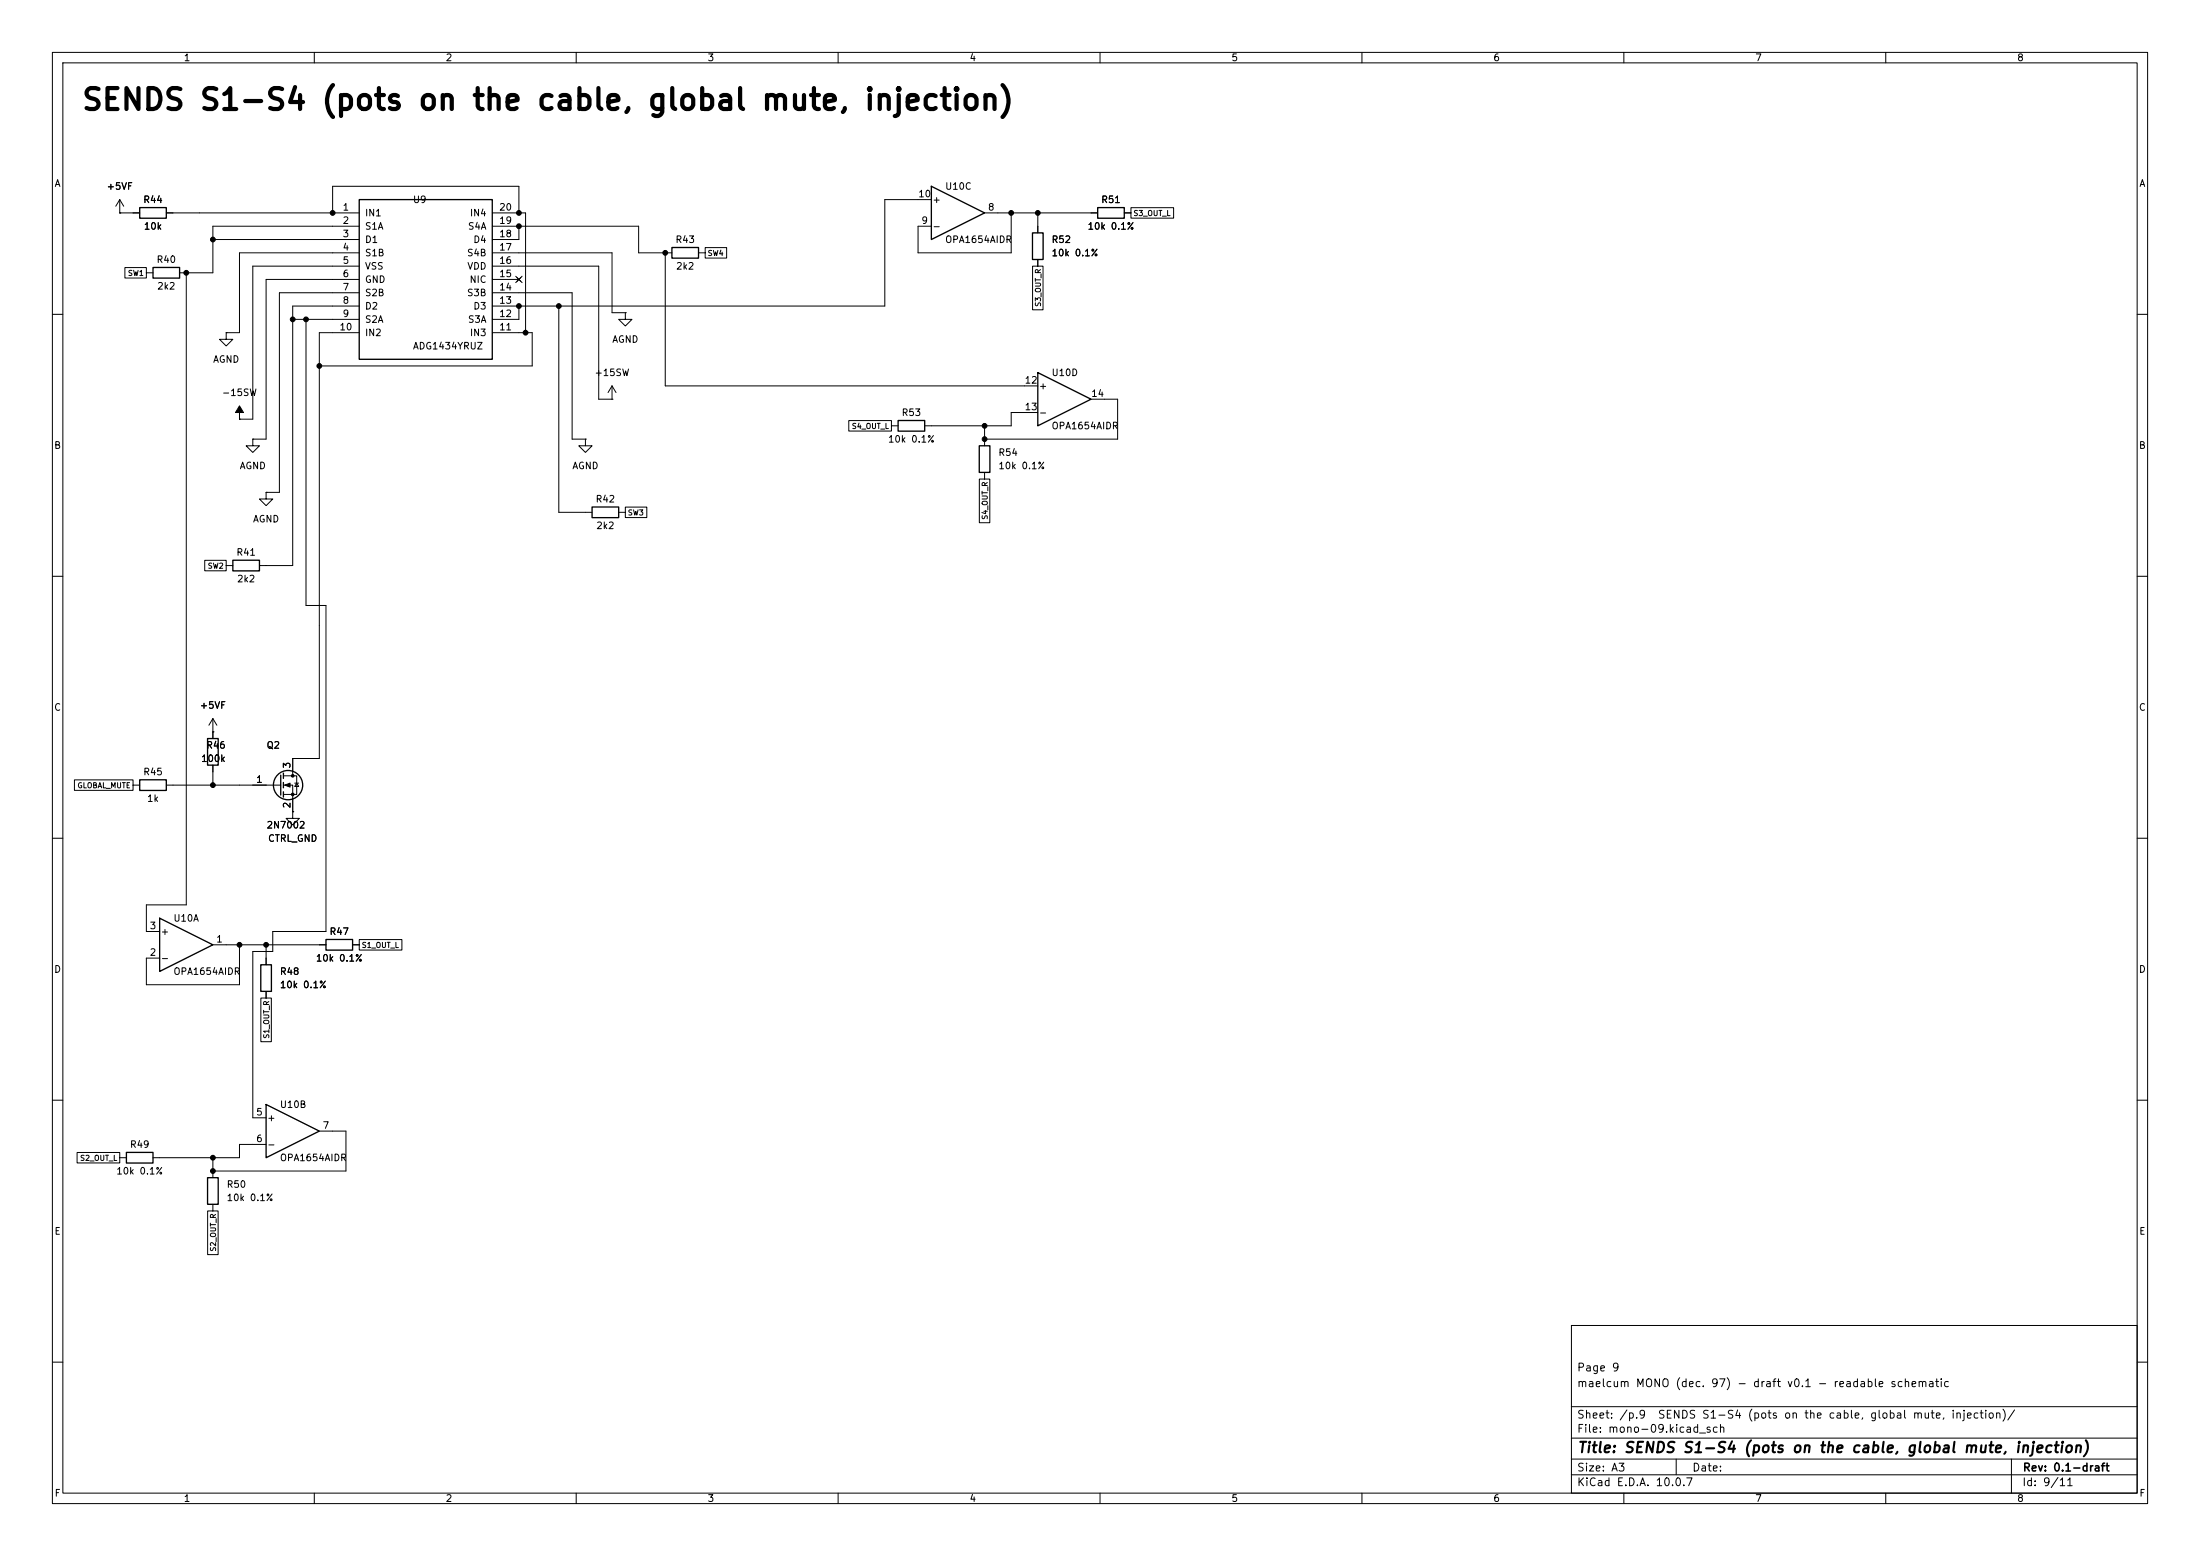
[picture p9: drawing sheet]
<svg xmlns="http://www.w3.org/2000/svg" width="420mm" height="297mm" viewBox="0 0 420 297" stroke-linecap="round" stroke-linejoin="round" font-family="sans-serif">
<g fill="none" stroke="#000" stroke-width=".19">
<path d="M10 10h400v277h-400zM12 12h396v273h-396zM60 10v2M110 10v2M160 10v2M210 10v2M260 10v2M310 10v2M360 10v2M22.9 38.1l-.8 1.3M22.9 38.1l.7 1.3M22.9 38.1v2.5"/>
<path d="M177.8 38.1h-8.9v20.3h-74.9M215.9 39.6h8.1v2h-8.1zM22.9 40.6h.1M22.9 40.6h3.8M23.8 51.1h4.1v2h-4.1zM27.9 52.1h1.3M31.7 40.6h36.9M35.6 52.1v120.6h-7.7v5.1h2.6M40.6 45.7h28M63.5 40.6v-5h35.6v5M68.6 48.3h-22.9v15.2h-2.5M68.6 43.2h-28v8.9h-6.3"/>
<path d="M68.6 50.8h-20.3v29.2h-2.6M68.6 53.3h-17.8v30.5h-2.5M68.6 55.9h-15.3v38.1h-2.5M68.6 58.4h-12.7v49.6h-6.4M94 48.3h22.8v11.4h2.6M94 43.2h27.9v5.1h6.4M94 40.6h6.3v22.9M94 50.8h20.3v25.4h2.5M94 53.3h5.1M94 55.9h15.2v27.9h2.6M98.5 52.7l1.2 1.2M99.1 43.2v2.5h-5.1"/>
<path d="M99.1 58.4v2.6h-5.1M99.7 52.7l-1.2 1.2M106.7 58.4v39.4h6.3M119.4 59.7v1.3h1.2l-1.2 1.2-1.3-1.2h1.3M119.4 59.7h.1M127 48.3v25.4h71.1M133.3 48.3h1.3M134.6 47.3h4.1v2h-4.1zM188 40.6h21.5M193 40.6v7.7h-17.7v-5.1h2.5M197.1 50.8h2v8.3h-2zM198.1 40.6v3.9"/>
<path d="M198.1 49.5v1.3M214.6 40.6h1.3M10 60h2M43.2 63.5v1.3h1.2l-1.2 1.2-1.3-1.2h1.3M43.2 63.5h.1M55.9 61h12.7M58.4 61v54.6h3.8v62.2h-10.1v3.8h-3.8v31.8h2.5M68.6 63.5h-7.6v81.3h-5.1v3.3M94 63.5h7.6v6.4h-40.6M116.8 76.2h.1M116.8 73.7l-.7 1.2M116.8 73.7l.8 1.2"/>
<path d="M116.8 73.7v2.5M198.1 78.7h-5.1v2.6h-16.5M208.3 76.2h5.1v7.6h-25.4M408 60h2M45.7 80h.1M48.3 83.8v1.3h1.2l-1.2 1.3-1.3-1.3h1.3M48.3 83.8h.1M50.8 94v1.3h1.3l-1.3 1.2-1.3-1.2h1.3M50.8 94h.1M111.8 83.8v1.3h1.2l-1.2 1.3-1.3-1.3h1.3M111.8 83.8h.1M118.1 97.8h1.3"/>
<path d="M119.4 96.8h4.1v2h-4.1zM162 80.3h8.2v2h-8.2zM170.2 81.3h1.2M187 91.4h2v8.4h-2zM188 81.3v3.8M188 90.2v1.2M10 110h2M39.1 106.9h4.1v2.1h-4.1zM43.2 108h1.2M408 110h2M40.6 139.7h.1M40.6 137.2v3.8"/>
<path d="M40.6 137.2l-.7 1.2M40.6 137.2l.8 1.2M10 160h2M14.2 148.9h11.2v2h-11.2zM25.4 149.9h1.3M31.7 149.9h21.9M40.6 146.1v3.8M54.1 148.1h2.5v3.5h-2.5M54.1 149.9h1.8v5M55.9 154.9v1.3h1.2l-1.2 1.3-1.3-1.3h1.3M55.9 154.9h.1M56.3 149.5h.7"/>
<path d="M56.6 149.5l.4 .6h-.7zM408 160h2M68.6 179.3h8.1v2h-8.1zM40.6 180.3h21.6M45.7 180.3v7.7h-17.8v-5.1h2.6M49.8 190.5h2v8.3h-2zM50.8 180.3v3.9M50.8 189.2v1.3M67.3 180.3h1.3M10 210h2M14.7 220h8.2v2h-8.2zM50.8 218.4h-5.1v2.6h-16.5"/>
<path d="M61 215.9h5v7.6h-25.4M408 210h2M22.9 221h1.2M39.6 231.1h2v8.4h-2zM40.6 221v3.8M40.6 229.9v1.2M300 253h108v32h-108zM10 260h2M300 278.5h108M300 274.5h108M300 268.5h108M320 278.5v3"/>
<path d="M384 278.5v6.5M408 260h2M60 285v2M110 285v2M160 285v2M210 285v2M260 285v2M300 281.5h108M310 285v2M360 285v2"/>
</g>
<g fill="none" stroke="#000" stroke-width=".25">
<path d="M26.7 39.6h5v2.1h-5zM68.6 38.1h25.4v30.5h-25.4zM177.8 35.6l10.2 5-10.2 5.1zM209.5 39.6h5.1v2.1h-5.1zM29.2 51.1h5.1v2h-5.1zM128.3 47.2h5v2.1h-5zM197.1 44.5h2v5h-2zM198.1 71.1l10.2 5.1-10.2 5.1zM113 96.8h5.1v2h-5.1zM171.4 80.3h5.1v2h-5.1zM186.9 85.1h2.1v5.1h-2.1zM44.4 106.9h5.1v2.1h-5.1z"/>
<path d="M26.7 148.8h5v2.1h-5zM39.6 141h2.1v5.1h-2.1zM53.6 148v3.8M54.1 147.6v1M54.1 149.4v1M54.1 151.1v1M30.5 175.3l10.1 5-10.1 5.1zM62.2 179.3h5.1v2.1h-5.1zM49.8 184.2h2v5h-2zM24.1 220h5.1v2h-5.1zM50.8 210.8l10.2 5.1-10.2 5.1zM39.6 224.8h2.1v5.1h-2.1z"/>
<circle cx="55" cy="149.9" r="2.79"/>
</g>
<g fill="#000" stroke="#000" stroke-width=".19">
<path d="M45.7 77.5l.8 1.2h-.8v1.3v-1.3h-.7zM54.4 149.9l1-.4v.7z"/>
<circle cx="35.6" cy="52.1" r=".46"/>
<circle cx="40.6" cy="45.7" r=".46"/>
<circle cx="63.5" cy="40.6" r=".46"/>
<circle cx="99.1" cy="40.6" r=".46"/>
<circle cx="99.1" cy="43.2" r=".46"/>
<circle cx="99.1" cy="58.4" r=".46"/>
<circle cx="106.7" cy="58.4" r=".46"/>
<circle cx="127" cy="48.3" r=".46"/>
<circle cx="193" cy="40.6" r=".46"/>
<circle cx="198.1" cy="40.6" r=".46"/>
<circle cx="55.9" cy="61" r=".46"/>
<circle cx="58.4" cy="61" r=".46"/>
<circle cx="61" cy="69.9" r=".46"/>
<circle cx="100.3" cy="63.5" r=".46"/>
<circle cx="188" cy="83.8" r=".46"/>
<circle cx="188" cy="81.3" r=".46"/>
<circle cx="40.6" cy="149.9" r=".46"/>
<circle cx="55.9" cy="151.6" r=".25"/>
<circle cx="55.9" cy="148.1" r=".25"/>
<circle cx="45.7" cy="180.3" r=".46"/>
<circle cx="50.8" cy="180.3" r=".46"/>
<circle cx="40.6" cy="223.5" r=".46"/>
<circle cx="40.6" cy="221" r=".46"/>
</g>
<text font-size="4" x="15.4" y="22">SENDS S1-S4 (pots on the cable, global mute, injection)</text>
<text font-size="2" x="301" y="277.8">Title: SENDS S1-S4 (pots on the cable, global mute, injection)</text>
<g font-size="1.5">
<text x="300.9" y="262.1">Page 9</text>
<text x="300.9" y="265.1">maelcum MONO (dec. 97) - draft v0.1 - readable schematic</text>
<text x="300.9" y="273.8">File: mono-09.kicad_sch</text>
<text x="300.9" y="271.1">Sheet: /p.9</text>
<text x="316.4" y="271.1">SENDS S1-S4 (pots on the cable, global mute, injection)/</text>
<text x="300.9" y="281.2">Size: A3</text>
<text x="322.9" y="281.2">Date:</text>
<text x="386" y="281.2">Rev: 0.1-draft</text>
<text x="300.9" y="284">KiCad E.D.A. 10.0.7</text>
<text x="385.9" y="284">Id: 9/11</text>
</g>
<g font-size="1.3">
<text x="35" y="12">1</text>
<text x="85" y="12">2</text>
<text x="135" y="12">3</text>
<text x="185" y="12">4</text>
<text x="235" y="12">5</text>
<text x="285" y="12">6</text>
<text x="335" y="12">7</text>
<text x="385" y="12">8</text>
<text x="10.3" y="36">A</text>
<text x="408.3" y="36">A</text>
<text x="20.3" y="36.5">+5VF</text>
<text x="27.2" y="39.1">R44</text>
<text x="65.3" y="40.5">1</text>
<text x="69.6" y="41.6">IN1</text>
<text x="78.7" y="39.1">U9</text>
<text x="89.6" y="41.6">IN4</text>
<text x="95.2" y="40.5">20</text>
<text x="175.2" y="38">10</text>
<text x="177.9" y="39.1">+</text>
<text x="180.3" y="36.5">U10C</text>
<text x="188.5" y="40.5">8</text>
<text x="210.1" y="39.1">R51</text>
<text x="27.4" y="44.1">10k</text>
<text x="65.3" y="43">2</text>
<text x="65.3" y="45.6">3</text>
<text x="69.6" y="44.1">S1A</text>
<text x="69.6" y="46.7">D1</text>
<text x="89.2" y="44.1">S4A</text>
<text x="90.3" y="46.7">D4</text>
<text x="95.2" y="45.6">18</text>
<text x="95.2" y="43">19</text>
<text x="128.8" y="46.7">R43</text>
<text x="175.8" y="43">9</text>
<text x="177.9" y="44.1">-</text>
<text x="180.3" y="46.7">OPA1654AIDR</text>
<text x="200.6" y="46.7">R52</text>
<text x="207.5" y="44.1">10k 0.1%</text>
<text x="29.8" y="50.5">R40</text>
<text x="65.3" y="48.1">4</text>
<text x="65.3" y="50.7">5</text>
<text x="65.3" y="53.2">6</text>
<text x="69.6" y="49.2">S1B</text>
<text x="69.6" y="51.8">VSS</text>
<text x="89" y="49.2">S4B</text>
<text x="89.1" y="51.8">VDD</text>
<text x="95.2" y="53.2">15</text>
<text x="95.2" y="50.7">16</text>
<text x="95.2" y="48.1">17</text>
<text x="129" y="51.8">2k2</text>
<text x="200.6" y="49.2">10k 0.1%</text>
<text x="29.9" y="55.6">2k2</text>
<text x="65.3" y="55.7">7</text>
<text x="65.3" y="58.3">8</text>
<text x="69.6" y="54.3">GND</text>
<text x="69.6" y="56.8">S2B</text>
<text x="69.6" y="59.4">D2</text>
<text x="89" y="56.8">S3B</text>
<text x="89.5" y="54.3">NIC</text>
<text x="90.3" y="59.4">D3</text>
<text x="95.2" y="58.3">13</text>
<text x="95.2" y="55.7">14</text>
<text x="64.7" y="63.4">10</text>
<text x="65.3" y="60.8">9</text>
<text x="69.6" y="61.9">S2A</text>
<text x="69.6" y="64.5">IN2</text>
<text x="89.2" y="61.9">S3A</text>
<text x="89.6" y="64.5">IN3</text>
<text x="95.2" y="63.4">11</text>
<text x="95.2" y="60.8">12</text>
<text x="116.8" y="65.7">AGND</text>
<text x="40.6" y="69.5">AGND</text>
<text x="78.7" y="67">ADG1434YRUZ</text>
<text x="42.3" y="75.9">-15SW</text>
<text x="113.4" y="72.1">+15SW</text>
<text x="195.5" y="73.5">12</text>
<text x="198.2" y="74.6">+</text>
<text x="200.6" y="72.1">U10D</text>
<text x="208.2" y="76.1">14</text>
<text x="172" y="79.7">R53</text>
<text x="195.5" y="78.6">13</text>
<text x="198.2" y="79.7">-</text>
<text x="200.6" y="82.2">OPA1654AIDR</text>
<text x="10.2" y="86">B</text>
<text x="45.7" y="89.9">AGND</text>
<text x="109.2" y="89.9">AGND</text>
<text x="169.4" y="84.8">10k 0.1%</text>
<text x="190.5" y="87.3">R54</text>
<text x="190.5" y="89.9">10k 0.1%</text>
<text x="408.2" y="86">B</text>
<text x="48.2" y="100">AGND</text>
<text x="113.6" y="96.2">R42</text>
<text x="113.7" y="101.3">2k2</text>
<text x="45" y="106.4">R41</text>
<text x="45.1" y="111.5">2k2</text>
<text x="10.2" y="136">C</text>
<text x="38" y="135.6">+5VF</text>
<text x="408.2" y="136">C</text>
<text x="39.3" y="143.2">R46</text>
<text x="50.8" y="143.2">Q2</text>
<text x="27.2" y="148.3">R45</text>
<text x="38.3" y="145.7">100k</text>
<text x="48.8" y="149.7">1</text>
<text x="55.7" y="146.8" transform="rotate(-90 55.7 146.8)">3</text>
<text x="28" y="153.4">1k</text>
<text x="55.7" y="154.4" transform="rotate(-90 55.7 154.4)">2</text>
<text x="50.8" y="158.4">2N7002</text>
<text x="51.1" y="161">CTRL_GND</text>
<text x="28.5" y="177.7">3</text>
<text x="30.6" y="178.8">+</text>
<text x="33" y="176.2">U10A</text>
<text x="62.8" y="178.8">R47</text>
<text x="10.2" y="186">D</text>
<text x="28.5" y="182.7">2</text>
<text x="30.6" y="183.8">-</text>
<text x="41.2" y="180.2">1</text>
<text x="60.2" y="183.8">10k 0.1%</text>
<text x="408.2" y="186">D</text>
<text x="33" y="186.4">OPA1654AIDR</text>
<text x="53.3" y="186.4">R48</text>
<text x="53.3" y="188.9">10k 0.1%</text>
<text x="48.8" y="213.2">5</text>
<text x="50.9" y="214.3">+</text>
<text x="53.3" y="211.8">U10B</text>
<text x="61.5" y="215.8">7</text>
<text x="24.7" y="219.4">R49</text>
<text x="48.8" y="218.3">6</text>
<text x="50.9" y="219.4">-</text>
<text x="53.3" y="221.9">OPA1654AIDR</text>
<text x="22.1" y="224.5">10k 0.1%</text>
<text x="43.2" y="227">R50</text>
<text x="43.2" y="229.6">10k 0.1%</text>
<text x="10.3" y="236">E</text>
<text x="408.3" y="236">E</text>
<text x="10.3" y="286">F</text>
<text x="35" y="287">1</text>
<text x="85" y="287">2</text>
<text x="135" y="287">3</text>
<text x="185" y="287">4</text>
<text x="235" y="287">5</text>
<text x="285" y="287">6</text>
<text x="335" y="287">7</text>
<text x="385" y="287">8</text>
<text x="408.3" y="286">F</text>
</g>
<g font-size="1">
<text x="216.3" y="41.5">S3_OUT_L</text>
<text x="24.3" y="52.9">SW1</text>
<text x="135" y="49.1">SW4</text>
<text x="198.9" y="58.7" transform="rotate(-90 198.9 58.7)">S3_OUT_R</text>
<text x="162.5" y="82.1">S4_OUT_L</text>
<text x="119.8" y="98.6">SW3</text>
<text x="188.8" y="99.3" transform="rotate(-90 188.8 99.3)">S4_OUT_R</text>
<text x="39.6" y="108.8">SW2</text>
<text x="14.7" y="150.7">GLOBAL_MUTE</text>
<text x="69" y="181.2">S1_OUT_L</text>
<text x="51.6" y="198.4" transform="rotate(-90 51.6 198.4)">S1_OUT_R</text>
<text x="15.2" y="221.8">S2_OUT_L</text>
<text x="41.5" y="239" transform="rotate(-90 41.5 239)">S2_OUT_R</text>
</g>
</svg>
